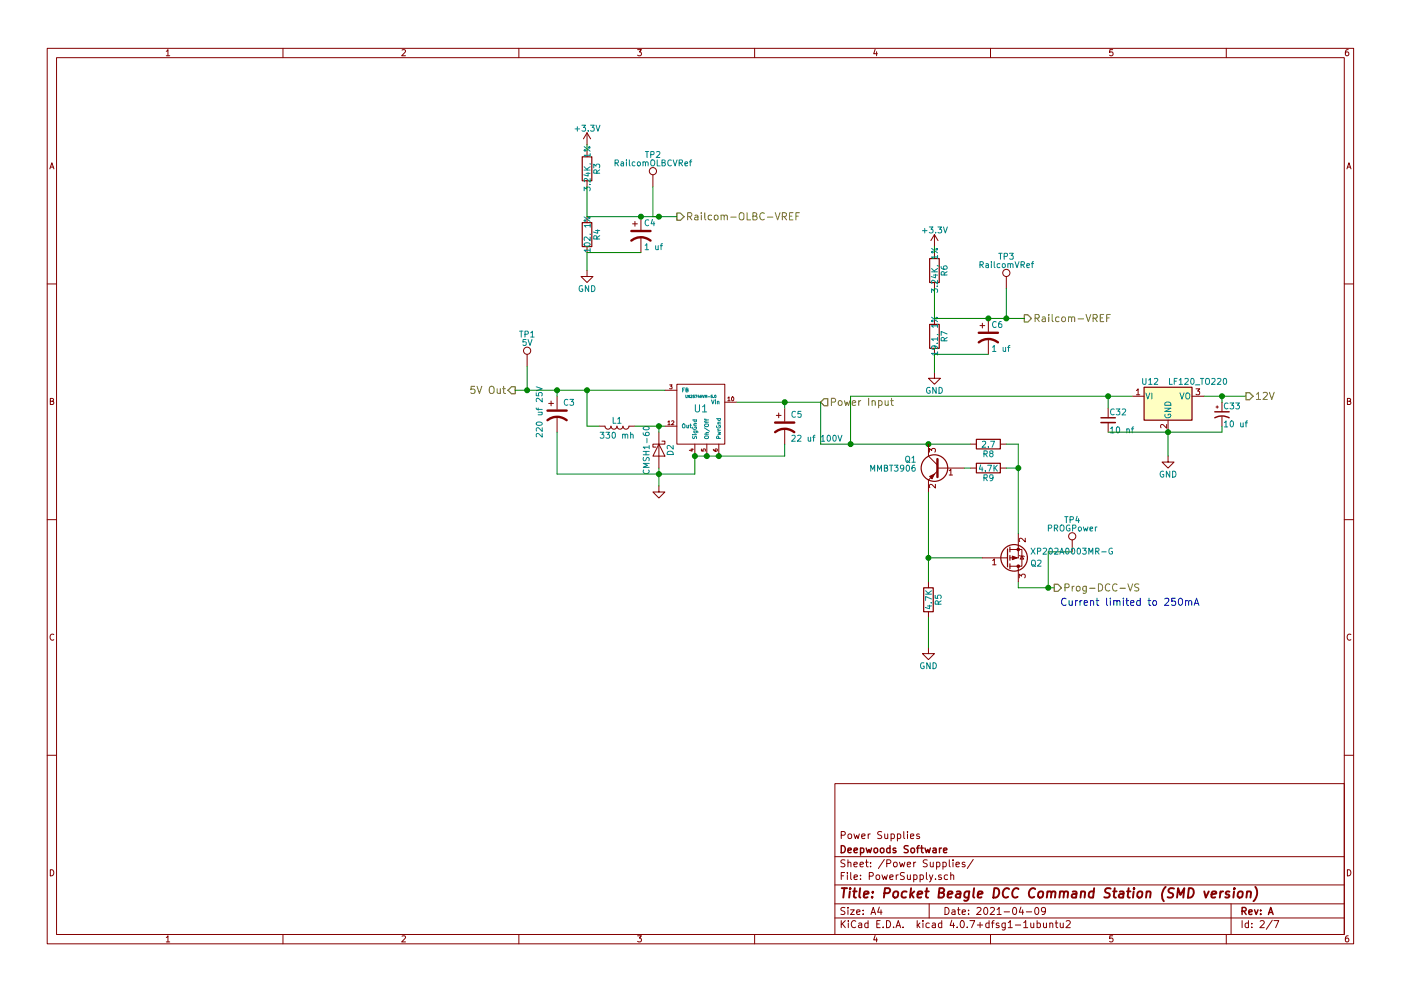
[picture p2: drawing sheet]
EESchema Schematic File Version 2
LIBS:power
LIBS:device
LIBS:transistors
LIBS:conn
LIBS:linear
LIBS:regul
LIBS:74xx
LIBS:cmos4000
LIBS:adc-dac
LIBS:memory
LIBS:xilinx
LIBS:microcontrollers
LIBS:dsp
LIBS:microchip
LIBS:analog_switches
LIBS:motorola
LIBS:texas
LIBS:intel
LIBS:audio
LIBS:interface
LIBS:digital-audio
LIBS:philips
LIBS:display
LIBS:cypress
LIBS:siliconi
LIBS:opto
LIBS:atmel
LIBS:contrib
LIBS:valves
LIBS:pocketbeagle
LIBS:DRV8873HPWPR
LIBS:DRV8801PWP
LIBS:74ahc1g08
LIBS:mcp9701at
LIBS:INA2180A1IDGKR
LIBS:lm2574n-5
LIBS:mechanical
LIBS:references
LIBS:motors
LIBS:graphic_symbols
LIBS:motor_drivers
LIBS:irf7351pbf
LIBS:MCP9700T-E_LT
LIBS:USBLC6-2SC6
LIBS:PocketBeagleCommandStation_SMD-cache
EELAYER 25 0
EELAYER END
$Descr A4 11693 8268
encoding utf-8
Sheet 2 7
Title "Pocket Beagle DCC Command Station (SMD version)"
Date "2021-04-09"
Rev "A"
Comp "Deepwoods Software"
Comment1 "Power Supplies"
Comment2 ""
Comment3 ""
Comment4 ""
$EndDescr
$Comp
L CP1 C3
U 1 1
P 4650 3450
F 0 "C3" H 4700 3550 50  0000 L CNN
F 1 "220 uf 25V" V 4500 3250 50  0000 L CNN
F 2 "Capacitors_SMD:CP_Elec_8x10" H 4650 3450 60  0001 C CNN
F 3 "~" H 4650 3450 60  0000 C CNN
F 4 "647-UUX2A220MNL6GS" H 4650 3450 60  0001 C CNN "Mouser Part Number"
	1    4650 3450
	1    0    0    -1  
$EndComp
$Comp
L GND #PWR022
U 1 1
P 5500 4050
F 0 "#PWR022" H 5500 4050 30  0001 C CNN
F 1 "GND" H 5500 3980 30  0001 C CNN
F 2 "" H 5500 4050 60  0000 C CNN
F 3 "" H 5500 4050 60  0000 C CNN
	1    5500 4050
	1    0    0    -1  
$EndComp
$Comp
L CP1 C5
U 1 1
P 6550 3550
F 0 "C5" H 6600 3650 50  0000 L CNN
F 1 "22 uf 100V" H 6600 3450 50  0000 L CNN
F 2 "Capacitors_SMD:CP_Elec_8x10" H 6550 3550 60  0001 C CNN
F 3 "~" H 6550 3550 60  0000 C CNN
F 4 "647-UWT1E221MNL1GS" H 6550 3550 60  0001 C CNN "Mouser Part Number"
	1    6550 3550
	1    0    0    -1  
$EndComp
Text HLabel 4300 3250 0    60   Output ~ 0
5V Out
Text HLabel 6850 3350 2    60   Input ~ 0
Power Input
$Comp
L L L1
U 1 1
P 5150 3550
F 0 "L1" V 5100 3550 50  0000 C CNN
F 1 "330 mh" V 5225 3550 50  0000 C CNN
F 2 "SRN1060:SRN1060" H 5150 3550 50  0001 C CNN
F 3 "" H 5150 3550 50  0001 C CNN
F 4 "652-SRN1060-331M" V 5150 3550 60  0001 C CNN "Mouser Part Number"
	1    5150 3550
	0    1    1    0   
$EndComp
$Comp
L D_Schottky D2
U 1 1
P 5500 3750
F 0 "D2" H 5500 3850 50  0000 C CNN
F 1 "CMSH1-60" H 5500 3650 50  0000 C CNN
F 2 "Diodes_SMD:D_SMA" H 5500 3750 50  0001 C CNN
F 3 "" H 5500 3750 50  0001 C CNN
F 4 "610-CMSH1-60TR13" H 5500 3750 60  0001 C CNN "Mouser Part Number"
	1    5500 3750
	0    1    1    0   
$EndComp
$Comp
L R R8
U 1 1
P 8250 3700
F 0 "R8" V 8330 3700 50  0000 C CNN
F 1 "2.7" V 8250 3700 50  0000 C CNN
F 2 "Resistors_SMD:R_1206" V 8180 3700 50  0001 C CNN
F 3 "" H 8250 3700 50  0001 C CNN
F 4 "660-RK73H2BTTD2R70F" V 8250 3700 60  0001 C CNN "Mouser Part Number"
	1    8250 3700
	0    1    1    0   
$EndComp
$Comp
L R R9
U 1 1
P 8250 3900
F 0 "R9" V 8330 3900 50  0000 C CNN
F 1 "4.7K" V 8250 3900 50  0000 C CNN
F 2 "Resistors_SMD:R_0805" V 8180 3900 50  0001 C CNN
F 3 "" H 8250 3900 50  0001 C CNN
F 4 "71-CRCW0805-4.7K-E3" V 8250 3900 60  0001 C CNN "Mouser Part Number"
	1    8250 3900
	0    1    1    0   
$EndComp
$Comp
L R R5
U 1 1
P 7750 5000
F 0 "R5" V 7830 5000 50  0000 C CNN
F 1 "4.7K" V 7750 5000 50  0000 C CNN
F 2 "Resistors_SMD:R_0805" V 7680 5000 50  0001 C CNN
F 3 "" H 7750 5000 50  0001 C CNN
F 4 "71-CRCW0805-4.7K-E3" V 7750 5000 60  0001 C CNN "Mouser Part Number"
	1    7750 5000
	1    0    0    -1  
$EndComp
$Comp
L GND #PWR023
U 1 1
P 7750 5400
F 0 "#PWR023" H 7750 5150 50  0001 C CNN
F 1 "GND" H 7750 5250 50  0000 C CNN
F 2 "" H 7750 5400 50  0001 C CNN
F 3 "" H 7750 5400 50  0001 C CNN
	1    7750 5400
	1    0    0    -1  
$EndComp
Text HLabel 8800 4900 2    60   Output ~ 0
Prog-DCC-VS
Text Notes 8850 5050 0    60   ~ 0
Current limited to 250mA
$Comp
L +3.3V #PWR024
U 1 1
P 7800 2050
F 0 "#PWR024" H 7800 1900 50  0001 C CNN
F 1 "+3.3V" H 7800 2190 50  0000 C CNN
F 2 "" H 7800 2050 50  0001 C CNN
F 3 "" H 7800 2050 50  0001 C CNN
	1    7800 2050
	1    0    0    -1  
$EndComp
$Comp
L R R6
U 1 1
P 7800 2250
F 0 "R6" V 7880 2250 50  0000 C CNN
F 1 "3.24K, 1%" V 7800 2250 50  0000 C CNN
F 2 "Resistors_SMD:R_0603" V 7730 2250 50  0001 C CNN
F 3 "" H 7800 2250 50  0001 C CNN
F 4 "652-CR0603FX-1803ELF" V 7800 2250 60  0001 C CNN "Mouser Part Number"
	1    7800 2250
	1    0    0    -1  
$EndComp
$Comp
L R R7
U 1 1
P 7800 2800
F 0 "R7" V 7880 2800 50  0000 C CNN
F 1 "19.1, 1%" V 7800 2800 50  0000 C CNN
F 2 "Resistors_SMD:R_0805" V 7730 2800 50  0001 C CNN
F 3 "" H 7800 2800 50  0001 C CNN
F 4 "71-CRCW080519R1FKEA" V 7800 2800 60  0001 C CNN "Mouser Part Number"
	1    7800 2800
	1    0    0    -1  
$EndComp
$Comp
L GND #PWR025
U 1 1
P 7800 3100
F 0 "#PWR025" H 7800 2850 50  0001 C CNN
F 1 "GND" H 7800 2950 50  0000 C CNN
F 2 "" H 7800 3100 50  0001 C CNN
F 3 "" H 7800 3100 50  0001 C CNN
	1    7800 3100
	1    0    0    -1  
$EndComp
$Comp
L CP1 C6
U 1 1
P 8250 2800
F 0 "C6" H 8275 2900 50  0000 L CNN
F 1 "1 uf" H 8275 2700 50  0000 L CNN
F 2 "Capacitors_SMD:C_0603" H 8250 2800 50  0001 C CNN
F 3 "" H 8250 2800 50  0001 C CNN
F 4 "963-GMK107AB7105KAHT" H 8250 2800 60  0001 C CNN "Mouser Part Number"
	1    8250 2800
	1    0    0    -1  
$EndComp
Text HLabel 8550 2650 2    60   Output ~ 0
Railcom-VREF
$Comp
L +3.3V #PWR026
U 1 1
P 4900 1200
F 0 "#PWR026" H 4900 1050 50  0001 C CNN
F 1 "+3.3V" H 4900 1340 50  0000 C CNN
F 2 "" H 4900 1200 50  0001 C CNN
F 3 "" H 4900 1200 50  0001 C CNN
	1    4900 1200
	1    0    0    -1  
$EndComp
$Comp
L R R3
U 1 1
P 4900 1400
F 0 "R3" V 4980 1400 50  0000 C CNN
F 1 "3.24K, 1%" V 4900 1400 50  0000 C CNN
F 2 "Resistors_SMD:R_0603" V 4830 1400 50  0001 C CNN
F 3 "" H 4900 1400 50  0001 C CNN
F 4 "652-CR0603FX-1803ELF" V 4900 1400 60  0001 C CNN "Mouser Part Number"
	1    4900 1400
	1    0    0    -1  
$EndComp
$Comp
L R R4
U 1 1
P 4900 1950
F 0 "R4" V 4980 1950 50  0000 C CNN
F 1 "102, 1%" V 4900 1950 50  0000 C CNN
F 2 "Resistors_SMD:R_0805" V 4830 1950 50  0001 C CNN
F 3 "" H 4900 1950 50  0001 C CNN
F 4 "71-CRCW0805102RFKEA" V 4900 1950 60  0001 C CNN "Mouser Part Number"
	1    4900 1950
	1    0    0    -1  
$EndComp
$Comp
L GND #PWR027
U 1 1
P 4900 2250
F 0 "#PWR027" H 4900 2000 50  0001 C CNN
F 1 "GND" H 4900 2100 50  0000 C CNN
F 2 "" H 4900 2250 50  0001 C CNN
F 3 "" H 4900 2250 50  0001 C CNN
	1    4900 2250
	1    0    0    -1  
$EndComp
$Comp
L CP1 C4
U 1 1
P 5350 1950
F 0 "C4" H 5375 2050 50  0000 L CNN
F 1 "1 uf" H 5375 1850 50  0000 L CNN
F 2 "Capacitors_SMD:C_0603" H 5350 1950 50  0001 C CNN
F 3 "" H 5350 1950 50  0001 C CNN
F 4 "963-GMK107AB7105KAHT" H 5350 1950 60  0001 C CNN "Mouser Part Number"
	1    5350 1950
	1    0    0    -1  
$EndComp
Text HLabel 5650 1800 2    60   Output ~ 0
Railcom-OLBC-VREF
$Comp
L TEST_1P TP2
U 1 1
P 5450 1550
F 0 "TP2" H 5450 1820 50  0000 C CNN
F 1 "RailcomOLBCVRef" H 5450 1750 50  0000 C CNN
F 2 "Measurement_Points:Measurement_Point_Round-SMD-Pad_Big" H 5650 1550 50  0001 C CNN
F 3 "" H 5650 1550 50  0001 C CNN
	1    5450 1550
	1    0    0    -1  
$EndComp
$Comp
L TEST_1P TP1
U 1 1
P 4400 3050
F 0 "TP1" H 4400 3320 50  0000 C CNN
F 1 "5V" H 4400 3250 50  0000 C CNN
F 2 "Measurement_Points:Measurement_Point_Round-SMD-Pad_Big" H 4600 3050 50  0001 C CNN
F 3 "" H 4600 3050 50  0001 C CNN
	1    4400 3050
	1    0    0    -1  
$EndComp
$Comp
L TEST_1P TP3
U 1 1
P 8400 2400
F 0 "TP3" H 8400 2670 50  0000 C CNN
F 1 "RailcomVRef" H 8400 2600 50  0000 C CNN
F 2 "Measurement_Points:Measurement_Point_Round-SMD-Pad_Big" H 8600 2400 50  0001 C CNN
F 3 "" H 8600 2400 50  0001 C CNN
	1    8400 2400
	1    0    0    -1  
$EndComp
$Comp
L TEST_1P TP4
U 1 1
P 8950 4600
F 0 "TP4" H 8950 4870 50  0000 C CNN
F 1 "PROGPower" H 8950 4800 50  0000 C CNN
F 2 "Measurement_Points:Measurement_Point_Round-SMD-Pad_Big" H 9150 4600 50  0001 C CNN
F 3 "" H 9150 4600 50  0001 C CNN
	1    8950 4600
	1    0    0    -1  
$EndComp
$Comp
L LM2574HVM-5.0 U1
U 1 1
P 5850 3450
F 0 "U1" H 5850 3500 60  0000 C CNN
F 1 "LM2574HVM-5.0" H 5850 3600 21  0000 C CNN
F 2 "SOIC_Wide:SOIC-14_7.4x8.7mm_Pitch1.27mm" H 5850 3450 60  0001 C CNN
F 3 "" H 5850 3450 60  0000 C CNN
F 4 "926-LM2574N-5.0/NOPB" H 5850 3450 60  0001 C CNN "Mouser Part Number"
	1    5850 3450
	1    0    0    -1  
$EndComp
$Comp
L LF120_TO220 U12
U 1 1
P 9750 3300
F 0 "U12" H 9600 3425 50  0000 C CNN
F 1 "LF120_TO220" H 9750 3425 50  0000 L CNN
F 2 "TO_SOT_Packages_SMD:TO-252-2" H 9750 3525 50  0001 C CIN
F 3 "" H 9750 3250 50  0001 C CNN
F 4 "511-LF120ABDT-TR" H 9750 3300 60  0001 C CNN "Mouser Part Number"
	1    9750 3300
	1    0    0    -1  
$EndComp
$Comp
L C_Small C32
U 1 1
P 9250 3500
F 0 "C32" H 9260 3570 50  0000 L CNN
F 1 "10 nf" H 9260 3420 50  0000 L CNN
F 2 "Capacitors_SMD:C_1206" H 9250 3500 50  0001 C CNN
F 3 "" H 9250 3500 50  0001 C CNN
F 4 "791-1206B103K500CT" H 9250 3500 60  0001 C CNN "Mouser Part Number"
	1    9250 3500
	1    0    0    -1  
$EndComp
$Comp
L CP1_Small C33
U 1 1
P 10200 3450
F 0 "C33" H 10210 3520 50  0000 L CNN
F 1 "10 uf" H 10210 3370 50  0000 L CNN
F 2 "Capacitors_SMD:CP_Elec_5x5.3" H 10200 3450 50  0001 C CNN
F 3 "" H 10200 3450 50  0001 C CNN
F 4 "710-865230542002" H 10200 3450 60  0001 C CNN "Mouser Part Number"
	1    10200 3450
	1    0    0    -1  
$EndComp
$Comp
L GND #PWR028
U 1 1
P 9750 3800
F 0 "#PWR028" H 9750 3550 50  0001 C CNN
F 1 "GND" H 9750 3650 50  0000 C CNN
F 2 "" H 9750 3800 50  0001 C CNN
F 3 "" H 9750 3800 50  0001 C CNN
	1    9750 3800
	1    0    0    -1  
$EndComp
Wire Wire Line
	4900 3250 4900 3550
Wire Wire Line
	4300 3250 5550 3250
Connection ~ 4900 3250
Wire Wire Line
	5800 3800 6550 3800
Connection ~ 5900 3800
Connection ~ 5800 3800
Wire Wire Line
	6150 3350 6850 3350
Wire Wire Line
	6550 3800 6550 3700
Connection ~ 6000 3800
Wire Wire Line
	5300 3550 5550 3550
Connection ~ 5500 3550
Wire Wire Line
	5800 3950 5800 3800
Wire Wire Line
	4650 3950 5800 3950
Wire Wire Line
	5500 3900 5500 4050
Wire Wire Line
	4650 3950 4650 3600
Connection ~ 5500 3950
Connection ~ 4650 3250
Connection ~ 6550 3350
Wire Wire Line
	4650 3300 4650 3250
Wire Wire Line
	6550 3400 6550 3350
Wire Wire Line
	4900 3550 5000 3550
Wire Wire Line
	5500 3600 5500 3550
Wire Wire Line
	7750 5400 7750 5150
Wire Wire Line
	8200 4650 7750 4650
Wire Wire Line
	7750 4100 7750 4850
Connection ~ 7750 4650
Wire Wire Line
	6850 3700 8100 3700
Wire Wire Line
	8500 3700 8500 4450
Wire Wire Line
	8500 3700 8400 3700
Wire Wire Line
	8400 3900 8500 3900
Connection ~ 8500 3900
Wire Wire Line
	6850 3350 6850 3700
Connection ~ 7750 3700
Wire Wire Line
	8500 4900 8800 4900
Wire Wire Line
	8500 4900 8500 4850
Wire Wire Line
	7800 2050 7800 2100
Wire Wire Line
	7800 2400 7800 2650
Wire Wire Line
	7800 2650 8550 2650
Wire Wire Line
	8250 2950 7800 2950
Wire Wire Line
	7800 2950 7800 3100
Connection ~ 8250 2650
Wire Wire Line
	4900 1200 4900 1250
Wire Wire Line
	4900 1550 4900 1800
Wire Wire Line
	4900 1800 5650 1800
Wire Wire Line
	5350 2100 4900 2100
Wire Wire Line
	4900 2100 4900 2250
Connection ~ 5350 1800
Wire Wire Line
	8950 4600 8750 4600
Wire Wire Line
	8750 4600 8750 4900
Connection ~ 8750 4900
Wire Wire Line
	8400 2400 8400 2650
Connection ~ 8400 2650
Wire Wire Line
	5450 1550 5450 1800
Wire Wire Line
	5450 1800 5500 1800
Connection ~ 5500 1800
Wire Wire Line
	4400 3050 4400 3250
Connection ~ 4400 3250
Wire Wire Line
	7100 3300 9450 3300
Wire Wire Line
	9250 3300 9250 3400
Wire Wire Line
	9250 3600 10200 3600
Wire Wire Line
	10050 3300 10400 3300
Wire Wire Line
	10200 3300 10200 3350
Wire Wire Line
	10200 3600 10200 3550
Connection ~ 9750 3600
Wire Wire Line
	9750 3800 9750 3600
Wire Wire Line
	7100 3300 7100 3700
Connection ~ 7100 3700
Connection ~ 9250 3300
Text HLabel 10400 3300 2    60   Output ~ 0
12V
Connection ~ 10200 3300
$Comp
L MMBT3906 Q1
U 1 1
P 7850 3900
F 0 "Q1" H 8050 3975 50  0000 L CNN
F 1 "MMBT3906" H 8050 3900 50  0000 L CNN
F 2 "TO_SOT_Packages_SMD:SOT-23" H 8050 3825 50  0001 L CIN
F 3 "" H 7850 3900 50  0001 L CNN
F 4 "583-MMBT3906" H 7850 3900 60  0001 C CNN "Mouser Part Number"
	1    7850 3900
	-1   0    0    -1  
$EndComp
$Comp
L Q_PMOS_GSD Q2
U 1 1
P 8400 4650
F 0 "Q2" H 8600 4700 50  0000 L CNN
F 1 "XP202A0003MR-G " H 8600 4600 50  0000 L CNN
F 2 "TO_SOT_Packages_SMD:SOT-23" H 8600 4750 50  0001 C CNN
F 3 "https://www.torexsemi.com/file/xp202a0003mr/XP202A0003MR.pdf" H 8400 4650 50  0001 C CNN
F 4 "865-XP202A0003MR-G" H 8400 4650 60  0001 C CNN "Mouser Part Number"
	1    8400 4650
	1    0    0    1   
$EndComp
Wire Wire Line
	8100 3900 8050 3900
$EndSCHEMATC
